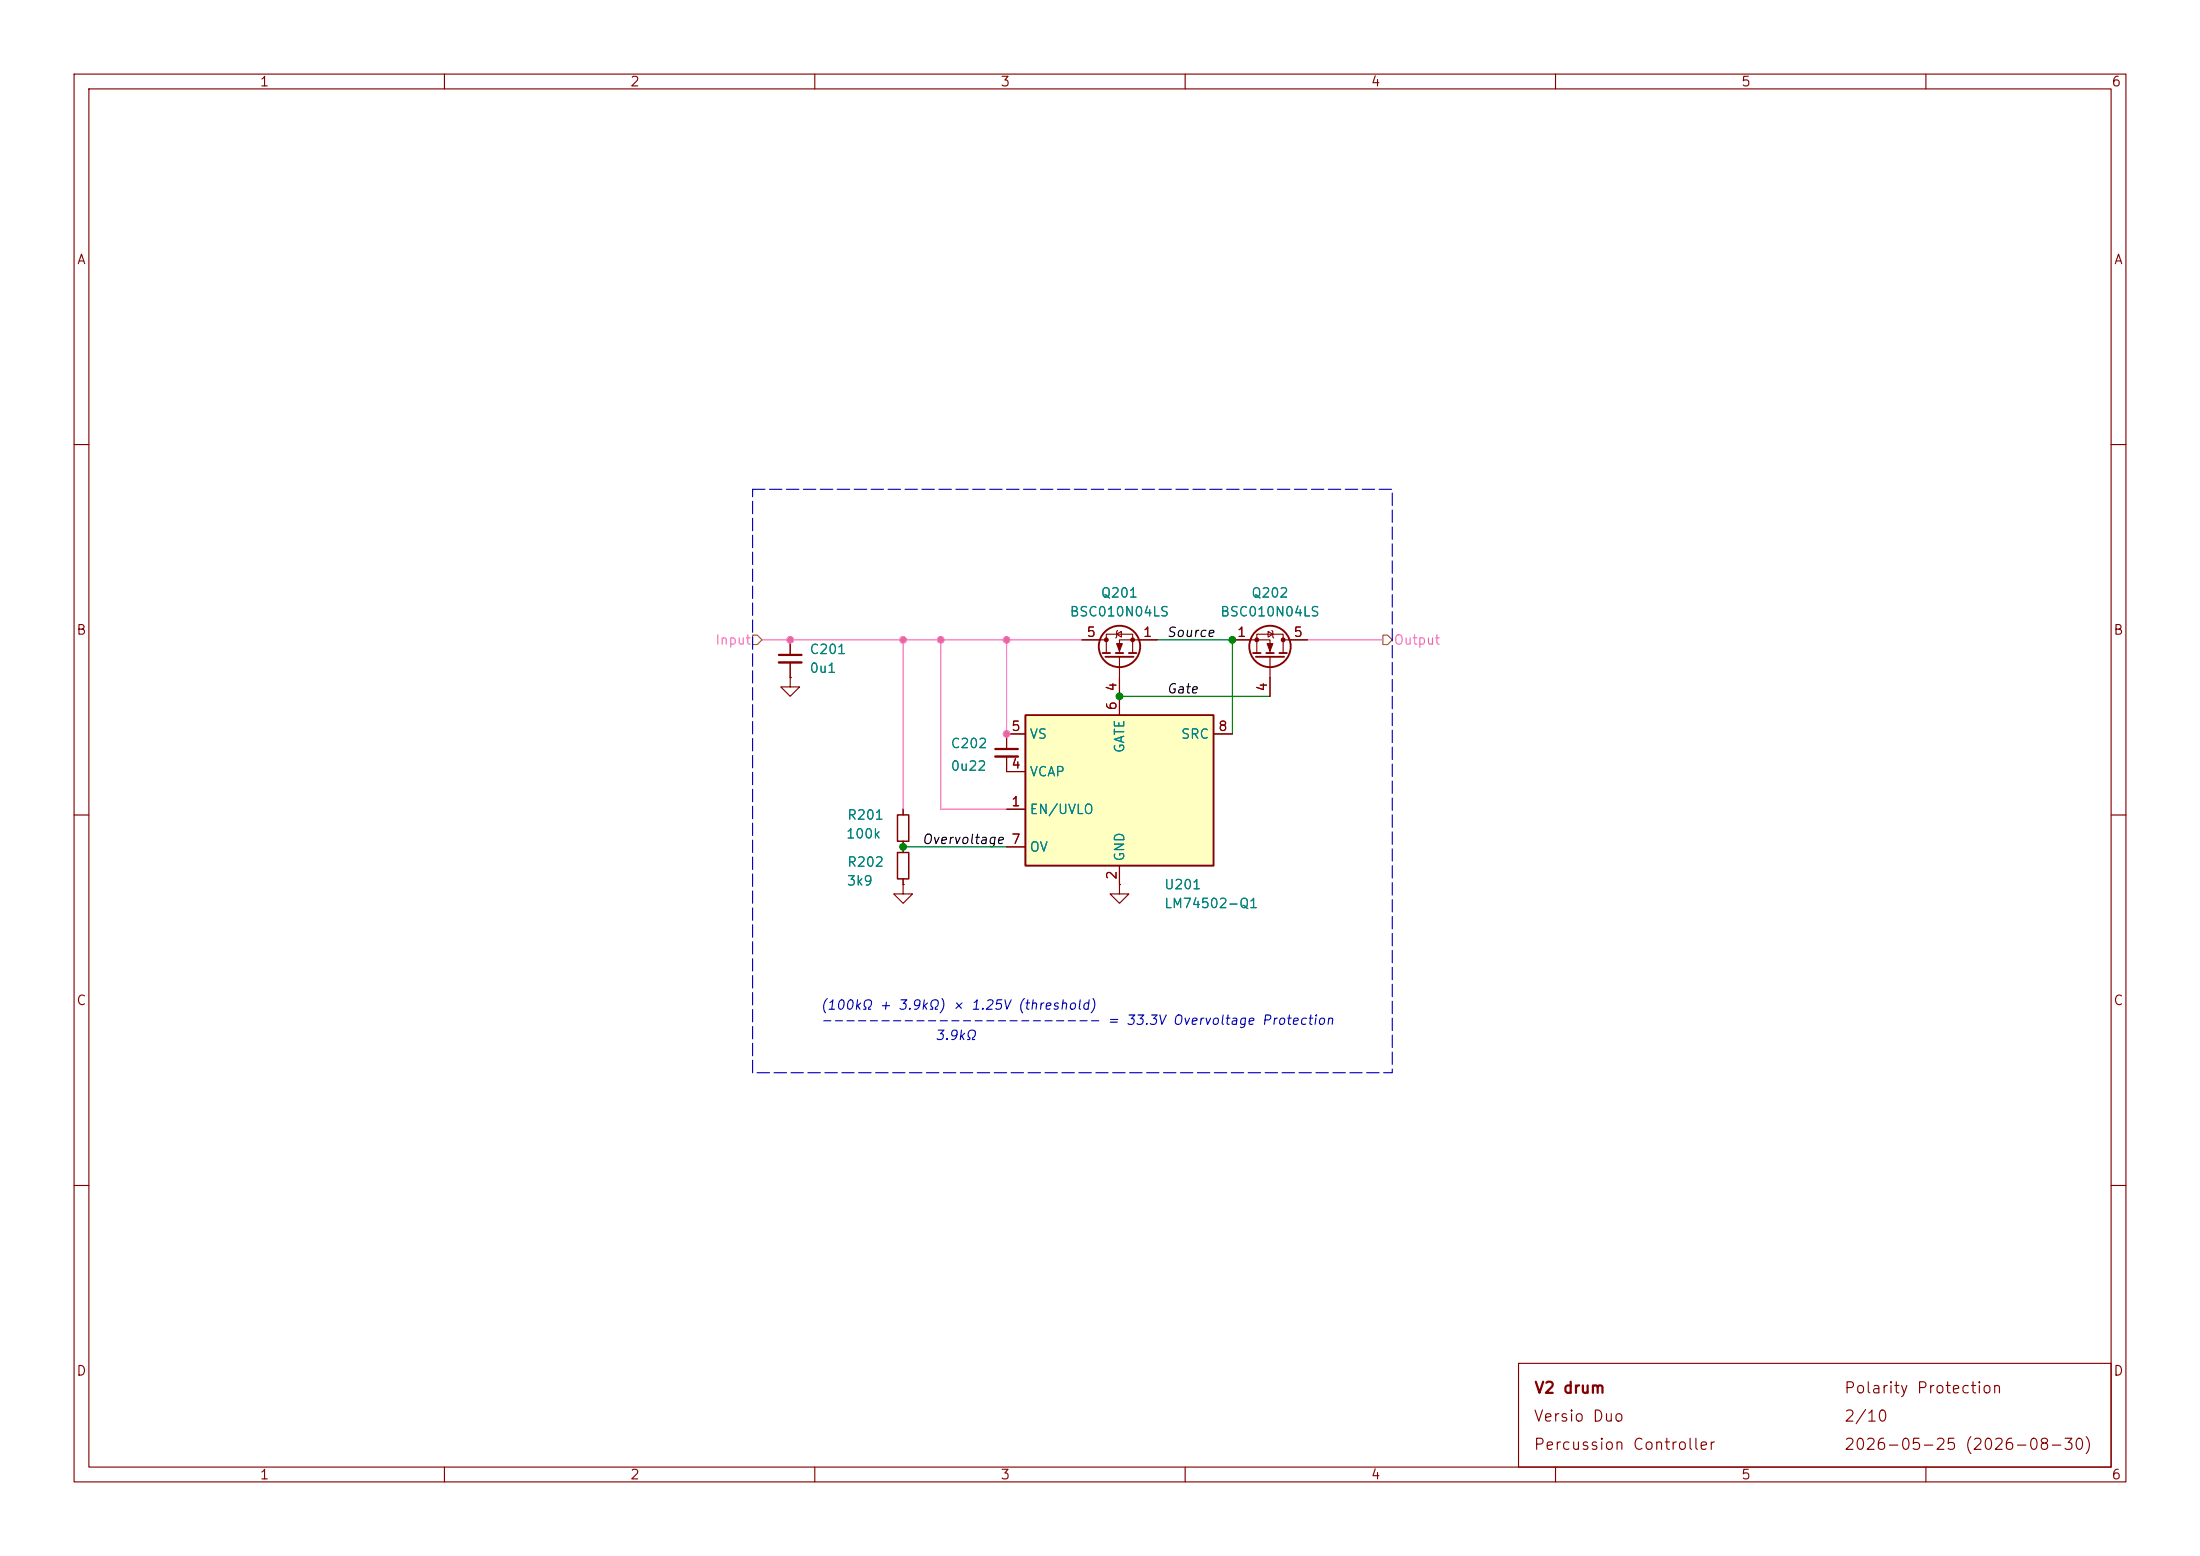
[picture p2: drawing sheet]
(kicad_sch
 (version 20260306)
 (generator "eeschema")
 (generator_version "10.0")
 (paper "A4")
 (title_block
  (title "V2 drum")
  (date "2026-08-30")
  (rev "2026-05-25")
  (company "Versio Duo")
  (comment 1 "Percussion Controller"))
 (lib_symbols
  (symbol "V2_Capacitor:1608_0u1"
   (pin_numbers (hide yes))
   (pin_names
    (offset 0.254) (hide yes)) (exclude_from_sim no) (in_bom yes) (on_board yes)
   (in_pos_files yes)
   (duplicate_pin_numbers_are_jumpers no)
   (property "Reference" "C" (at 2.54 1.27 0) (show_name no) (do_not_autoplace no) (effects (font (size 1.27 1.27)) (justify left)))
   (property "Value" "0u1" (at 2.54 -1.27 0) (show_name no) (do_not_autoplace no) (effects (font (size 1.27 1.27)) (justify left)))
   (property "Footprint" "V2_Capacitor_SMD:C_1608" (at 0 -17.78 0) (show_name no) (do_not_autoplace no) (hide yes) (effects (font (size 1.27 1.27))))
   (property "Datasheet" "" (at 0 0 0) (show_name no) (do_not_autoplace no) (hide yes) (effects (font (size 1.27 1.27))))
   (property "Description" "" (at 0 -13.462 0) (show_name no) (do_not_autoplace no) (hide yes) (effects (font (size 1.27 1.27))))
   (property "Mouser" "810-CGA3E2X7R1H104MA" (at 0 -20.32 0) (show_name yes) (do_not_autoplace no) (hide yes) (effects (font (size 1.27 1.27))))
   (property "Id" "Capacitor:${SYMBOL_NAME}" (at 0 -15.24 0) (show_name yes) (do_not_autoplace no) (hide yes) (effects (font (size 1.27 1.27))))
   (property "Manufacturer" "TDK" (at 0 -15.24 0) (show_name yes) (do_not_autoplace no) (hide yes) (effects (font (size 1.27 1.27))))
   (property "Product" "CGA3E2X7R1H104M080AA" (at 0 -17.78 0) (show_name yes) (do_not_autoplace no) (hide yes) (effects (font (size 1.27 1.27))))
   (property "Rating" "50V" (at 0 -22.86 0) (show_name yes) (do_not_autoplace no) (hide yes) (effects (font (size 1.27 1.27))))
   (symbol "1608_0u1_0_1"
    (polyline (pts (xy -1.524 0.508) (xy 1.524 0.508)) (stroke (width 0.3048) (type default)) (fill (type none)))
    (polyline (pts (xy -1.524 -0.508) (xy 1.524 -0.508)) (stroke (width 0.3302) (type default)) (fill (type none))))
   (symbol "1608_0u1_1_1"
    (pin passive line (at 0 2.54 270) (length 2.032) (name "" (effects (font (size 1.27 1.27)))) (number "1" (effects (font (size 1.27 1.27)))))
    (pin passive line (at 0 -2.54 90) (length 2.032) (name "" (effects (font (size 1.27 1.27)))) (number "2" (effects (font (size 1.27 1.27))))))
   (embedded_fonts no))
  (symbol "V2_Capacitor:1608_0u22"
   (pin_numbers (hide yes))
   (pin_names
    (offset 0.254) (hide yes)) (exclude_from_sim no) (in_bom yes) (on_board yes)
   (in_pos_files yes)
   (duplicate_pin_numbers_are_jumpers no)
   (property "Reference" "C" (at 2.54 1.27 0) (show_name no) (do_not_autoplace no) (effects (font (size 1.27 1.27)) (justify left)))
   (property "Value" "0u22" (at 2.54 -1.27 0) (show_name no) (do_not_autoplace no) (effects (font (size 1.27 1.27)) (justify left)))
   (property "Footprint" "V2_Capacitor_SMD:C_1608" (at 0 -17.78 0) (show_name no) (do_not_autoplace no) (hide yes) (effects (font (size 1.27 1.27))))
   (property "Datasheet" "" (at 0 0 0) (show_name no) (do_not_autoplace no) (hide yes) (effects (font (size 1.27 1.27))))
   (property "Description" "" (at 0 -13.462 0) (show_name no) (do_not_autoplace no) (hide yes) (effects (font (size 1.27 1.27))))
   (property "Mouser" "603-CC0603JRX79BB224" (at 0 -34.29 0) (show_name yes) (do_not_autoplace no) (hide yes) (effects (font (size 1.27 1.27))))
   (property "Product" "CC0603JRX7R9BB224" (at 0 -31.75 0) (show_name yes) (do_not_autoplace no) (hide yes) (effects (font (size 1.27 1.27))))
   (property "Manufacturer" "YAGEO" (at 0 -29.21 0) (show_name yes) (do_not_autoplace no) (hide yes) (effects (font (size 1.27 1.27))))
   (property "Id" "Capacitor:${SYMBOL_NAME}" (at 1.27 -26.67 0) (show_name yes) (do_not_autoplace no) (hide yes) (effects (font (size 1.27 1.27))))
   (property "Rating" "50V" (at 0 -36.83 0) (show_name yes) (do_not_autoplace no) (hide yes) (effects (font (size 1.27 1.27))))
   (symbol "1608_0u22_0_1"
    (polyline (pts (xy -1.524 0.508) (xy 1.524 0.508)) (stroke (width 0.3048) (type default)) (fill (type none)))
    (polyline (pts (xy -1.524 -0.508) (xy 1.524 -0.508)) (stroke (width 0.3302) (type default)) (fill (type none))))
   (symbol "1608_0u22_1_1"
    (pin passive line (at 0 2.54 270) (length 2.032) (name "" (effects (font (size 1.27 1.27)))) (number "1" (effects (font (size 1.27 1.27)))))
    (pin passive line (at 0 -2.54 90) (length 2.032) (name "" (effects (font (size 1.27 1.27)))) (number "2" (effects (font (size 1.27 1.27))))))
   (embedded_fonts no))
  (symbol "V2_Power_Management:LM74502-Q1" (exclude_from_sim no) (in_bom yes) (on_board yes)
   (in_pos_files yes)
   (duplicate_pin_numbers_are_jumpers no)
   (property "Reference" "U" (at 2.54 -12.7 0) (show_name no) (do_not_autoplace no) (effects (font (size 1.27 1.27)) (justify left)))
   (property "Value" "LM74502-Q1" (at 2.54 -15.24 0) (show_name no) (do_not_autoplace no) (effects (font (size 1.27 1.27)) (justify left)))
   (property "Footprint" "V2_Package_TO_SOT_SMD:SOT-23-8" (at 0 -33.02 0) (show_name no) (do_not_autoplace no) (hide yes) (effects (font (size 1.27 1.27))))
   (property "Datasheet" "" (at -5.08 -29.21 0) (show_name no) (do_not_autoplace no) (hide yes) (effects (font (size 1.27 1.27))))
   (property "Description" "Reverse Polarity Protection Controller" (at 0 -35.56 0) (show_name no) (do_not_autoplace no) (hide yes) (effects (font (size 1.27 1.27))))
   (property "Mouser" "595-LM74502QDDFRQ1" (at 0 -43.18 0) (show_name yes) (do_not_autoplace no) (hide yes) (effects (font (size 1.27 1.27))))
   (property "Product" "LM74502QDDFRQ1" (at 0 -40.64 0) (show_name yes) (do_not_autoplace no) (hide yes) (effects (font (size 1.27 1.27))))
   (property "Manufacturer" "Texas Instruments" (at 0 -38.1 0) (show_name yes) (do_not_autoplace no) (hide yes) (effects (font (size 1.27 1.27))))
   (property "Id" "PolarityProtection:${SYMBOL_NAME}" (at 0 -30.48 0) (show_name yes) (do_not_autoplace no) (hide yes) (effects (font (size 1.27 1.27))))
   (property "Rating" "60uA" (at 0 -45.72 0) (show_name yes) (do_not_autoplace no) (hide yes) (effects (font (size 1.27 1.27))))
   (symbol "LM74502-Q1_0_1"
    (rectangle (start -12.7 10.16) (end 12.7 -10.16) (stroke (width 0.254) (type default)) (fill (type background))))
   (symbol "LM74502-Q1_1_1"
    (pin passive line (at -15.24 -2.54 0) (length 2.54) (name "EN/UVLO" (effects (font (size 1.27 1.27)))) (number "1" (effects (font (size 1.27 1.27)))))
    (pin power_in line (at 0 -12.7 90) (length 2.54) (name "GND" (effects (font (size 1.27 1.27)))) (number "2" (effects (font (size 1.27 1.27)))))
    (pin no_connect line (at 5.08 -25.4 0) (length 2.54) (hide yes) (name "" (effects (font (size 1.27 1.27)))) (number "3" (effects (font (size 1.27 1.27)))))
    (pin bidirectional line (at -15.24 2.54 0) (length 2.54) (name "VCAP" (effects (font (size 1.27 1.27)))) (number "4" (effects (font (size 1.27 1.27)))))
    (pin input line (at -15.24 7.62 0) (length 2.54) (name "VS" (effects (font (size 1.27 1.27)))) (number "5" (effects (font (size 1.27 1.27)))))
    (pin output line (at 0 12.7 270) (length 2.54) (name "GATE" (effects (font (size 1.27 1.27)))) (number "6" (effects (font (size 1.27 1.27)))))
    (pin input line (at -15.24 -7.62 0) (length 2.54) (name "OV" (effects (font (size 1.27 1.27)))) (number "7" (effects (font (size 1.27 1.27)))))
    (pin input line (at 15.24 7.62 180) (length 2.54) (name "SRC" (effects (font (size 1.27 1.27)))) (number "8" (effects (font (size 1.27 1.27))))))
   (embedded_fonts no))
  (symbol "V2_Resistor:1608_100k"
   (pin_numbers (hide yes))
   (pin_names
    (offset 0.254) (hide yes)) (exclude_from_sim no) (in_bom yes) (on_board yes)
   (in_pos_files yes)
   (duplicate_pin_numbers_are_jumpers no)
   (property "Reference" "R" (at 1.27 1.27 0) (show_name no) (do_not_autoplace no) (effects (font (size 1.27 1.27)) (justify left)))
   (property "Value" "100k" (at 1.27 -1.27 0) (show_name no) (do_not_autoplace no) (effects (font (size 1.27 1.27)) (justify left)))
   (property "Footprint" "V2_Resistor_SMD:R_1608" (at 0 -16.51 0) (show_name no) (do_not_autoplace no) (hide yes) (effects (font (size 1.27 1.27))))
   (property "Datasheet" "" (at 0 0 0) (show_name no) (do_not_autoplace no) (hide yes) (effects (font (size 1.27 1.27))))
   (property "Description" "" (at 0 -12.192 0) (show_name no) (do_not_autoplace no) (hide yes) (effects (font (size 1.27 1.27))))
   (property "Mouser" "71-CRCW0603100KFKEAC" (at 0 -22.86 0) (show_name yes) (do_not_autoplace no) (hide yes) (effects (font (size 1.27 1.27))))
   (property "Id" "Resistor:${SYMBOL_NAME}" (at 0 -13.97 0) (show_name yes) (do_not_autoplace no) (hide yes) (effects (font (size 1.27 1.27))))
   (property "Rating" "100mW" (at 0 -20.32 0) (show_name yes) (do_not_autoplace no) (hide yes) (effects (font (size 1.27 1.27))))
   (property "Manufacturer" "Vishay" (at 0 -15.24 0) (show_name yes) (do_not_autoplace no) (hide yes) (effects (font (size 1.27 1.27))))
   (property "Product" "CRCW0603100KFKEAC" (at 0 -17.78 0) (show_name yes) (do_not_autoplace no) (hide yes) (effects (font (size 1.27 1.27))))
   (symbol "1608_100k_0_1"
    (rectangle (start -0.762 1.778) (end 0.762 -1.778) (stroke (width 0.2032) (type default)) (fill (type none))))
   (symbol "1608_100k_1_1"
    (pin passive line (at 0 2.54 270) (length 0.762) (name "" (effects (font (size 1.27 1.27)))) (number "1" (effects (font (size 1.27 1.27)))))
    (pin passive line (at 0 -2.54 90) (length 0.762) (name "" (effects (font (size 1.27 1.27)))) (number "2" (effects (font (size 1.27 1.27))))))
   (embedded_fonts no))
  (symbol "V2_Resistor:1608_3k9"
   (pin_numbers (hide yes))
   (pin_names
    (offset 0.254) (hide yes)) (exclude_from_sim no) (in_bom yes) (on_board yes)
   (in_pos_files yes)
   (duplicate_pin_numbers_are_jumpers no)
   (property "Reference" "R" (at 1.27 1.27 0) (show_name no) (do_not_autoplace no) (effects (font (size 1.27 1.27)) (justify left)))
   (property "Value" "3k9" (at 1.27 -1.27 0) (show_name no) (do_not_autoplace no) (effects (font (size 1.27 1.27)) (justify left)))
   (property "Footprint" "V2_Resistor_SMD:R_1608" (at 0 -16.51 0) (show_name no) (do_not_autoplace no) (hide yes) (effects (font (size 1.27 1.27))))
   (property "Datasheet" "" (at 0 0 0) (show_name no) (do_not_autoplace no) (hide yes) (effects (font (size 1.27 1.27))))
   (property "Description" "" (at 0 -12.192 0) (show_name no) (do_not_autoplace no) (hide yes) (effects (font (size 1.27 1.27))))
   (property "Mouser" "71-CRCW06033K90FKEAC" (at 0 -22.86 0) (show_name yes) (do_not_autoplace no) (hide yes) (effects (font (size 1.27 1.27))))
   (property "Id" "Resistor:${SYMBOL_NAME}" (at 0 -13.97 0) (show_name yes) (do_not_autoplace no) (hide yes) (effects (font (size 1.27 1.27))))
   (property "Product" "CRCW06033K90FKEAC" (at 0 -17.78 0) (show_name yes) (do_not_autoplace no) (hide yes) (effects (font (size 1.27 1.27))))
   (property "Manufacturer" "Vishay" (at 0 -15.24 0) (show_name yes) (do_not_autoplace no) (hide yes) (effects (font (size 1.27 1.27))))
   (property "Rating" "100mW" (at 0 -20.32 0) (show_name yes) (do_not_autoplace no) (hide yes) (effects (font (size 1.27 1.27))))
   (symbol "1608_3k9_0_1"
    (rectangle (start -0.762 1.778) (end 0.762 -1.778) (stroke (width 0.2032) (type default)) (fill (type none))))
   (symbol "1608_3k9_1_1"
    (pin passive line (at 0 2.54 270) (length 0.762) (name "" (effects (font (size 1.27 1.27)))) (number "1" (effects (font (size 1.27 1.27)))))
    (pin passive line (at 0 -2.54 90) (length 0.762) (name "" (effects (font (size 1.27 1.27)))) (number "2" (effects (font (size 1.27 1.27))))))
   (embedded_fonts no))
  (symbol "V2_Transistor_FET:BSC010N04LS"
   (pin_names (hide yes)) (exclude_from_sim no) (in_bom yes) (on_board yes)
   (in_pos_files yes)
   (duplicate_pin_numbers_are_jumpers no)
   (property "Reference" "Q" (at 5.08 1.905 0) (show_name no) (do_not_autoplace no) (effects (font (size 1.27 1.27)) (justify left)))
   (property "Value" "BSC010N04LS" (at 5.08 0 0) (show_name no) (do_not_autoplace no) (effects (font (size 1.27 1.27)) (justify left)))
   (property "Footprint" "V2_Package_TO_SOT_SMD:TDSON-8-FL" (at 0 -17.78 0) (show_name no) (do_not_autoplace no) (hide yes) (effects (font (size 1.27 1.27))))
   (property "Datasheet" "" (at 0 0 90) (show_name no) (do_not_autoplace no) (hide yes) (effects (font (size 1.27 1.27)) (justify left)))
   (property "Description" "" (at 0 0 0) (show_name no) (do_not_autoplace no) (hide yes) (effects (font (size 1.27 1.27))))
   (property "Mouser" "726-BSC010N04LS" (at 0 -27.94 0) (show_name yes) (do_not_autoplace no) (hide yes) (effects (font (size 1.27 1.27))))
   (property "Product" "BSC010N04LS" (at 0 -25.4 0) (show_name yes) (do_not_autoplace no) (hide yes) (effects (font (size 1.27 1.27))))
   (property "Id" "MOSFET:${SYMBOL_NAME}" (at 0 -15.24 0) (show_name no) (do_not_autoplace no) (hide yes) (effects (font (size 1.27 1.27))))
   (property "Manufacturer" "Infineon Technologies" (at 0 -22.86 0) (show_name yes) (do_not_autoplace no) (hide yes) (effects (font (size 1.27 1.27))))
   (property "Rating" "40V" (at 0 -20.32 0) (show_name yes) (do_not_autoplace no) (hide yes) (effects (font (size 1.27 1.27))))
   (property "Polarity" "N" (at 0 -17.78 0) (show_name yes) (do_not_autoplace no) (hide yes) (effects (font (size 1.27 1.27))))
   (symbol "BSC010N04LS_0_1"
    (polyline (pts (xy 0.254 1.905) (xy 0.254 -1.905)) (stroke (width 0.254) (type default)) (fill (type none)))
    (polyline (pts (xy 0.254 0) (xy -2.54 0)) (stroke (width 0) (type default)) (fill (type none)))
    (polyline (pts (xy 0.762 2.286) (xy 0.762 1.27)) (stroke (width 0.254) (type default)) (fill (type none)))
    (polyline (pts (xy 0.762 0.508) (xy 0.762 -0.508)) (stroke (width 0.254) (type default)) (fill (type none)))
    (polyline (pts (xy 0.762 -1.27) (xy 0.762 -2.286)) (stroke (width 0.254) (type default)) (fill (type none)))
    (polyline (pts (xy 0.762 -1.778) (xy 3.302 -1.778) (xy 3.302 1.778) (xy 0.762 1.778)) (stroke (width 0) (type default)) (fill (type none)))
    (polyline (pts (xy 1.016 0) (xy 2.032 0.381) (xy 2.032 -0.381) (xy 1.016 0)) (stroke (width 0) (type default)) (fill (type outline)))
    (circle (center 1.651 0) (radius 2.794) (stroke (width 0.254) (type default)) (fill (type none)))
    (polyline (pts (xy 2.54 2.54) (xy 2.54 1.778)) (stroke (width 0) (type default)) (fill (type none)))
    (circle (center 2.54 1.778) (radius 0.254) (stroke (width 0) (type default)) (fill (type outline)))
    (circle (center 2.54 -1.778) (radius 0.254) (stroke (width 0) (type default)) (fill (type outline)))
    (polyline (pts (xy 2.54 -2.54) (xy 2.54 0) (xy 0.762 0)) (stroke (width 0) (type default)) (fill (type none)))
    (polyline (pts (xy 2.794 0.508) (xy 2.921 0.381) (xy 3.683 0.381) (xy 3.81 0.254)) (stroke (width 0) (type default)) (fill (type none)))
    (polyline (pts (xy 3.302 0.381) (xy 2.921 -0.254) (xy 3.683 -0.254) (xy 3.302 0.381)) (stroke (width 0) (type default)) (fill (type none))))
   (symbol "BSC010N04LS_1_1"
    (pin passive line (at 2.54 -5.08 90) (length 2.54) (name "S" (effects (font (size 1.27 1.27)))) (number "1" (effects (font (size 1.27 1.27)))))
    (pin passive line (at -5.08 0 0) (length 2.54) (name "G" (effects (font (size 1.27 1.27)))) (number "4" (effects (font (size 1.27 1.27)))))
    (pin passive line (at 2.54 5.08 270) (length 2.54) (name "D" (effects (font (size 1.27 1.27)))) (number "5" (effects (font (size 1.27 1.27))))))
   (embedded_fonts no))
  (symbol "V2_power:GND"
   (power global)
   (pin_numbers (hide yes))
   (pin_names
    (offset 0) (hide yes)) (exclude_from_sim no) (in_bom yes) (on_board yes)
   (in_pos_files yes)
   (duplicate_pin_numbers_are_jumpers no)
   (property "Reference" "#PWR" (at 0 -7.62 0) (show_name no) (do_not_autoplace no) (hide yes) (effects (font (size 1.27 1.27))))
   (property "Value" "GND" (at 0 -5.08 0) (show_name no) (do_not_autoplace no) (hide yes) (effects (font (size 1.27 1.27))))
   (property "Footprint" "" (at 0 0 0) (show_name no) (do_not_autoplace no) (hide yes) (effects (font (size 1.27 1.27))))
   (property "Datasheet" "" (at 0 0 0) (show_name no) (do_not_autoplace no) (hide yes) (effects (font (size 1.27 1.27))))
   (property "Description" "" (at 0 -12.7 0) (show_name no) (do_not_autoplace no) (hide yes) (effects (font (size 1.27 1.27))))
   (symbol "GND_0_1"
    (polyline (pts (xy 0 0) (xy 0 -1.27) (xy 1.27 -1.27) (xy 0 -2.54) (xy -1.27 -1.27) (xy 0 -1.27)) (stroke (width 0) (type default)) (fill (type none))))
   (symbol "GND_1_1"
    (pin power_in line (at 0 0 270) (length 0) (name "" (effects (font (size 1.27 1.27)))) (number "1" (effects (font (size 1.27 1.27))))))
   (embedded_fonts no)))
 (rectangle
  (start 101.6 66.04)
  (end 187.96 144.78)
  (stroke (width 0) (type dash))
  (fill (type none)))
 (text "(100kΩ + 3.9kΩ) × 1.25V (threshold)\n------------------------ = 33.3V Overvoltage Protection\n                3.9kΩ"
  (exclude_from_sim no)
  (at 110.744 140.716 0)
  (effects (font (size 1.27 1.27)
    (italic yes)) (justify left bottom)))
 (junction
  (at 151.13 93.98)
  (diameter 0)
  (color 0 0 0 0))
 (junction
  (at 106.68 86.36)
  (diameter 0)
  (color 0 0 0 0))
 (junction
  (at 121.92 86.36)
  (diameter 0)
  (color 0 0 0 0))
 (junction
  (at 166.37 86.36)
  (diameter 0)
  (color 0 0 0 0))
 (junction
  (at 135.89 86.36)
  (diameter 0)
  (color 0 0 0 0))
 (junction
  (at 135.89 99.06)
  (diameter 0)
  (color 0 0 0 0))
 (junction
  (at 121.92 114.3)
  (diameter 0)
  (color 0 0 0 0))
 (junction
  (at 127 86.36)
  (diameter 0)
  (color 0 0 0 0))
 (wire
  (pts (xy 121.92 109.22) (xy 121.92 86.36))
  (stroke (width 0) (type default)))
 (wire
  (pts (xy 151.13 93.98) (xy 171.45 93.98))
  (stroke (width 0) (type default)))
 (wire
  (pts (xy 102.87 86.36) (xy 106.68 86.36))
  (stroke (width 0) (type default)))
 (wire
  (pts (xy 127 86.36) (xy 135.89 86.36))
  (stroke (width 0) (type default)))
 (wire
  (pts (xy 106.68 86.36) (xy 121.92 86.36))
  (stroke (width 0) (type default)))
 (wire
  (pts (xy 121.92 114.3) (xy 135.89 114.3))
  (stroke (width 0) (type default)))
 (wire
  (pts (xy 156.21 86.36) (xy 166.37 86.36))
  (stroke (width 0) (type default)))
 (wire
  (pts (xy 135.89 86.36) (xy 146.05 86.36))
  (stroke (width 0) (type default)))
 (wire
  (pts (xy 135.89 109.22) (xy 127 109.22))
  (stroke (width 0) (type default)))
 (wire
  (pts (xy 121.92 86.36) (xy 127 86.36))
  (stroke (width 0) (type default)))
 (wire
  (pts (xy 166.37 86.36) (xy 166.37 99.06))
  (stroke (width 0) (type default)))
 (wire
  (pts (xy 127 109.22) (xy 127 86.36))
  (stroke (width 0) (type default)))
 (wire
  (pts (xy 176.53 86.36) (xy 186.69 86.36))
  (stroke (width 0) (type default)))
 (wire
  (pts (xy 135.89 86.36) (xy 135.89 99.06))
  (stroke (width 0) (type default)))
 (label "Gate"
  (at 157.48 93.98 0)
  (effects (font (size 1.27 1.27)
    (italic yes)) (justify left bottom)))
 (label "Overvoltage"
  (at 124.46 114.3 0)
  (effects (font (size 1.27 1.27)
    (italic yes)) (justify left bottom)))
 (label "Source"
  (at 157.48 86.36 0)
  (effects (font (size 1.27 1.27)
    (italic yes)) (justify left bottom)))
 (hierarchical_label "Input"
  (shape input)
  (at 102.87 86.36 180)
  (effects (font (size 1.27 1.27)) (justify right)))
 (hierarchical_label "Output"
  (shape output)
  (at 186.69 86.36 0)
  (effects (font (size 1.27 1.27)) (justify left)))
 (symbol
  (lib_id "V2_Transistor_FET:BSC010N04LS")
  (at 151.13 88.9 90)
  (unit 1)
  (body_style 1)
  (exclude_from_sim no)
  (in_bom yes)
  (on_board yes)
  (in_pos_files yes)
  (dnp no)
  (fields_autoplaced yes)
  (property "Reference" "Q201" (at 151.13 80.01 90) (show_name no) (do_not_autoplace no) (effects (font (size 1.27 1.27))))
  (property "Value" "BSC010N04LS" (at 151.13 82.55 90) (show_name no) (do_not_autoplace no) (effects (font (size 1.27 1.27))))
  (property "Footprint" "V2_Package_TO_SOT_SMD:TDSON-8-FL" (at 153.035 83.82 0) (hide yes) (show_name no) (do_not_autoplace no) (effects (font (size 1.27 1.27)) (justify left)))
  (property "Datasheet" "" (at 151.13 88.9 90) (hide yes) (show_name no) (do_not_autoplace no) (effects (font (size 1.27 1.27)) (justify left)))
  (property "Description" "" (at 151.13 88.9 0) (hide yes) (show_name no) (do_not_autoplace no) (effects (font (size 1.27 1.27))))
  (property "Mouser" "726-BSC010N04LS" (at 166.878 88.9 0) (hide yes) (show_name no) (do_not_autoplace no) (effects (font (size 1.27 1.27))))
  (property "Product" "BSC010N04LS" (at 171.45 88.9 0) (hide yes) (show_name no) (do_not_autoplace no) (effects (font (size 1.27 1.27))))
  (property "Manufacturer" "Infineon Technologies" (at 168.91 88.9 0) (hide yes) (show_name no) (do_not_autoplace no) (effects (font (size 1.27 1.27))))
  (property "Rating" "40V" (at 171.45 88.9 0) (hide yes) (show_name no) (do_not_autoplace no) (effects (font (size 1.27 1.27))))
  (property "Id" "MOSFET:${SYMBOL_NAME}" (at 166.37 88.9 0) (hide yes) (show_name no) (do_not_autoplace no) (effects (font (size 1.27 1.27))))
  (property "Polarity" "N" (at 168.91 88.9 0) (hide yes) (show_name no) (do_not_autoplace no) (effects (font (size 1.27 1.27))))
  (pin "1")
  (pin "4")
  (pin "5"))
 (symbol
  (lib_id "V2_Power_Management:LM74502-Q1")
  (at 151.13 106.68 0)
  (unit 1)
  (body_style 1)
  (exclude_from_sim no)
  (in_bom yes)
  (on_board yes)
  (in_pos_files yes)
  (dnp no)
  (property "Reference" "U201" (at 157.0944 119.38 0) (show_name no) (do_not_autoplace no) (effects (font (size 1.27 1.27)) (justify left)))
  (property "Value" "LM74502-Q1" (at 157.0944 121.92 0) (show_name no) (do_not_autoplace no) (effects (font (size 1.27 1.27)) (justify left)))
  (property "Footprint" "V2_Package_TO_SOT_SMD:SOT-23-8" (at 152.4 138.43 0) (hide yes) (show_name no) (do_not_autoplace no) (effects (font (size 1.27 1.27))))
  (property "Datasheet" "" (at 146.05 138.43 0) (hide yes) (show_name no) (do_not_autoplace no) (effects (font (size 1.27 1.27))))
  (property "Description" "Reverse Polarity Protection Controller" (at 151.13 106.68 0) (hide yes) (show_name no) (do_not_autoplace no) (effects (font (size 1.27 1.27))))
  (property "Mouser" "595-LM74502QDDFRQ1" (at 151.13 106.68 0) (hide yes) (show_name no) (do_not_autoplace no) (effects (font (size 1.27 1.27))))
  (property "Product" "LM74502QDDFRQ1" (at 151.13 144.78 0) (hide yes) (show_name no) (do_not_autoplace no) (effects (font (size 1.27 1.27))))
  (property "Manufacturer" "Texas Instruments" (at 151.13 142.24 0) (hide yes) (show_name no) (do_not_autoplace no) (effects (font (size 1.27 1.27))))
  (property "Id" "PolarityProtection:${SYMBOL_NAME}" (at 151.13 137.16 0) (hide yes) (show_name no) (do_not_autoplace no) (effects (font (size 1.27 1.27))))
  (property "Rating" "60uA" (at 151.13 152.4 0) (hide yes) (show_name no) (do_not_autoplace no) (effects (font (size 1.27 1.27))))
  (pin "1")
  (pin "2")
  (pin "3")
  (pin "4")
  (pin "5")
  (pin "6")
  (pin "7")
  (pin "8"))
 (symbol
  (lib_id "V2_Resistor:1608_100k")
  (at 121.92 111.76 0)
  (unit 1)
  (body_style 1)
  (exclude_from_sim no)
  (in_bom yes)
  (on_board yes)
  (in_pos_files yes)
  (dnp no)
  (property "Reference" "R201" (at 114.3 109.982 0) (show_name no) (do_not_autoplace no) (effects (font (size 1.27 1.27)) (justify left)))
  (property "Value" "100k" (at 116.586 112.522 0) (show_name no) (do_not_autoplace no) (effects (font (size 1.27 1.27))))
  (property "Footprint" "V2_Resistor_SMD:R_1608" (at 121.92 127.508 0) (hide yes) (show_name no) (do_not_autoplace no) (effects (font (size 1.27 1.27))))
  (property "Datasheet" "" (at 121.92 111.76 0) (hide yes) (show_name no) (do_not_autoplace no) (effects (font (size 1.27 1.27))))
  (property "Description" "" (at 121.92 123.952 0) (hide yes) (show_name no) (do_not_autoplace no) (effects (font (size 1.27 1.27))))
  (property "Mouser" "71-CRCW0603100KFKEAC" (at 121.92 127.254 0) (hide yes) (show_name no) (do_not_autoplace no) (effects (font (size 1.27 1.27))))
  (property "Rating" "100mW" (at 121.92 132.08 0) (hide yes) (show_name no) (do_not_autoplace no) (effects (font (size 1.27 1.27))))
  (property "Manufacturer" "Vishay" (at 121.92 127 0) (hide yes) (show_name no) (do_not_autoplace no) (effects (font (size 1.27 1.27))))
  (property "Product" "CRCW0603100KFKEAC" (at 121.92 129.54 0) (hide yes) (show_name no) (do_not_autoplace no) (effects (font (size 1.27 1.27))))
  (property "Id" "Resistor:${SYMBOL_NAME}" (at 121.92 125.73 0) (hide yes) (show_name no) (do_not_autoplace no) (effects (font (size 1.27 1.27))))
  (pin "1")
  (pin "2"))
 (symbol
  (lib_id "V2_power:GND")
  (at 106.68 91.44 0)
  (unit 1)
  (body_style 1)
  (exclude_from_sim no)
  (in_bom yes)
  (on_board yes)
  (in_pos_files yes)
  (dnp no)
  (property "Reference" "#PWR0201" (at 106.68 97.79 0) (hide yes) (show_name no) (do_not_autoplace no) (effects (font (size 1.27 1.27))))
  (property "Value" "GND" (at 106.68 96.52 0) (hide yes) (show_name no) (do_not_autoplace no) (effects (font (size 1.27 1.27))))
  (property "Footprint" "" (at 106.68 91.44 0) (hide yes) (show_name no) (do_not_autoplace no) (effects (font (size 1.27 1.27))))
  (property "Datasheet" "" (at 106.68 91.44 0) (hide yes) (show_name no) (do_not_autoplace no) (effects (font (size 1.27 1.27))))
  (property "Description" "" (at 106.68 91.44 0) (hide yes) (show_name no) (do_not_autoplace no) (effects (font (size 1.27 1.27))))
  (pin "1"))
 (symbol
  (lib_id "V2_Transistor_FET:BSC010N04LS")
  (at 171.45 88.9 270)
  (mirror x)
  (unit 1)
  (body_style 1)
  (exclude_from_sim no)
  (in_bom yes)
  (on_board yes)
  (in_pos_files yes)
  (dnp no)
  (property "Reference" "Q202" (at 171.45 80.01 90) (show_name no) (do_not_autoplace no) (effects (font (size 1.27 1.27))))
  (property "Value" "BSC010N04LS" (at 171.45 82.55 90) (show_name no) (do_not_autoplace no) (effects (font (size 1.27 1.27))))
  (property "Footprint" "V2_Package_TO_SOT_SMD:TDSON-8-FL" (at 169.545 83.82 0) (hide yes) (show_name no) (do_not_autoplace no) (effects (font (size 1.27 1.27)) (justify left)))
  (property "Datasheet" "" (at 171.45 88.9 90) (hide yes) (show_name no) (do_not_autoplace no) (effects (font (size 1.27 1.27)) (justify left)))
  (property "Description" "" (at 171.45 88.9 0) (hide yes) (show_name no) (do_not_autoplace no) (effects (font (size 1.27 1.27))))
  (property "Mouser" "726-BSC010N04LS" (at 155.702 88.9 0) (hide yes) (show_name no) (do_not_autoplace no) (effects (font (size 1.27 1.27))))
  (property "Product" "BSC010N04LS" (at 151.13 88.9 0) (hide yes) (show_name no) (do_not_autoplace no) (effects (font (size 1.27 1.27))))
  (property "Manufacturer" "Infineon Technologies" (at 153.67 88.9 0) (hide yes) (show_name no) (do_not_autoplace no) (effects (font (size 1.27 1.27))))
  (property "Rating" "40V" (at 151.13 88.9 0) (hide yes) (show_name no) (do_not_autoplace no) (effects (font (size 1.27 1.27))))
  (property "Id" "MOSFET:${SYMBOL_NAME}" (at 156.21 88.9 0) (hide yes) (show_name no) (do_not_autoplace no) (effects (font (size 1.27 1.27))))
  (property "Polarity" "N" (at 153.67 88.9 0) (hide yes) (show_name no) (do_not_autoplace no) (effects (font (size 1.27 1.27))))
  (pin "1")
  (pin "4")
  (pin "5"))
 (symbol
  (lib_id "V2_Capacitor:1608_0u1")
  (at 106.68 88.9 0)
  (unit 1)
  (body_style 1)
  (exclude_from_sim no)
  (in_bom yes)
  (on_board yes)
  (in_pos_files yes)
  (dnp no)
  (property "Reference" "C201" (at 109.22 87.63 0) (show_name no) (do_not_autoplace no) (effects (font (size 1.27 1.27)) (justify left)))
  (property "Value" "0u1" (at 109.22 90.17 0) (show_name no) (do_not_autoplace no) (effects (font (size 1.27 1.27)) (justify left)))
  (property "Footprint" "V2_Capacitor_SMD:C_1608" (at 106.68 105.918 0) (hide yes) (show_name no) (do_not_autoplace no) (effects (font (size 1.27 1.27))))
  (property "Datasheet" "" (at 106.68 88.9 0) (hide yes) (show_name no) (do_not_autoplace no) (effects (font (size 1.27 1.27))))
  (property "Description" "" (at 106.68 102.362 0) (hide yes) (show_name no) (do_not_autoplace no) (effects (font (size 1.27 1.27))))
  (property "Mouser" "810-CGA3E2X7R1H104MA" (at 106.68 106.172 0) (hide yes) (show_name no) (do_not_autoplace no) (effects (font (size 1.27 1.27))))
  (property "Manufacturer" "TDK" (at 106.68 104.14 0) (hide yes) (show_name no) (do_not_autoplace no) (effects (font (size 1.27 1.27))))
  (property "Product" "CGA3E2X7R1H104M080AA" (at 106.68 106.68 0) (hide yes) (show_name no) (do_not_autoplace no) (effects (font (size 1.27 1.27))))
  (property "Rating" "50V" (at 106.68 111.76 0) (hide yes) (show_name no) (do_not_autoplace no) (effects (font (size 1.27 1.27))))
  (property "Id" "Capacitor:${SYMBOL_NAME}" (at 106.68 104.14 0) (hide yes) (show_name no) (do_not_autoplace no) (effects (font (size 1.27 1.27))))
  (pin "1")
  (pin "2"))
 (symbol
  (lib_id "V2_Capacitor:1608_0u22")
  (at 135.89 101.6 0)
  (unit 1)
  (body_style 1)
  (exclude_from_sim no)
  (in_bom yes)
  (on_board yes)
  (in_pos_files yes)
  (dnp no)
  (property "Reference" "C202" (at 128.27 100.33 0) (show_name no) (do_not_autoplace no) (effects (font (size 1.27 1.27)) (justify left)))
  (property "Value" "0u22" (at 128.27 103.378 0) (show_name no) (do_not_autoplace no) (effects (font (size 1.27 1.27)) (justify left)))
  (property "Footprint" "V2_Capacitor_SMD:C_1608" (at 135.89 118.618 0) (hide yes) (show_name no) (do_not_autoplace no) (effects (font (size 1.27 1.27))))
  (property "Datasheet" "" (at 135.89 101.6 0) (hide yes) (show_name no) (do_not_autoplace no) (effects (font (size 1.27 1.27))))
  (property "Description" "" (at 135.89 115.062 0) (hide yes) (show_name no) (do_not_autoplace no) (effects (font (size 1.27 1.27))))
  (property "Mouser" "603-CC0603JRX79BB224" (at 135.89 118.618 0) (hide yes) (show_name no) (do_not_autoplace no) (effects (font (size 1.27 1.27))))
  (property "Product" "CC0603JRX7R9BB224" (at 135.89 119.38 0) (hide yes) (show_name no) (do_not_autoplace no) (effects (font (size 1.27 1.27))))
  (property "Manufacturer" "YAGEO" (at 135.89 116.84 0) (hide yes) (show_name no) (do_not_autoplace no) (effects (font (size 1.27 1.27))))
  (property "Id" "Capacitor:${SYMBOL_NAME}" (at 137.16 128.27 0) (hide yes) (show_name no) (do_not_autoplace no) (effects (font (size 1.27 1.27))))
  (property "Rating" "50V" (at 135.89 138.43 0) (hide yes) (show_name no) (do_not_autoplace no) (effects (font (size 1.27 1.27))))
  (pin "1")
  (pin "2"))
 (symbol
  (lib_id "V2_Resistor:1608_3k9")
  (at 121.92 116.84 0)
  (unit 1)
  (body_style 1)
  (exclude_from_sim no)
  (in_bom yes)
  (on_board yes)
  (in_pos_files yes)
  (dnp no)
  (property "Reference" "R202" (at 114.3 116.332 0) (show_name no) (do_not_autoplace no) (effects (font (size 1.27 1.27)) (justify left)))
  (property "Value" "3k9" (at 116.078 118.872 0) (show_name no) (do_not_autoplace no) (effects (font (size 1.27 1.27))))
  (property "Footprint" "V2_Resistor_SMD:R_1608" (at 121.92 132.588 0) (hide yes) (show_name no) (do_not_autoplace no) (effects (font (size 1.27 1.27))))
  (property "Datasheet" "" (at 121.92 116.84 0) (hide yes) (show_name no) (do_not_autoplace no) (effects (font (size 1.27 1.27))))
  (property "Description" "" (at 121.92 129.032 0) (hide yes) (show_name no) (do_not_autoplace no) (effects (font (size 1.27 1.27))))
  (property "Mouser" "71-CRCW06033K90FKEAC" (at 121.92 133.096 0) (hide yes) (show_name no) (do_not_autoplace no) (effects (font (size 1.27 1.27))))
  (property "Product" "CRCW06033K90FKEAC" (at 121.92 134.62 0) (hide yes) (show_name no) (do_not_autoplace no) (effects (font (size 1.27 1.27))))
  (property "Manufacturer" "Vishay" (at 121.92 132.08 0) (hide yes) (show_name no) (do_not_autoplace no) (effects (font (size 1.27 1.27))))
  (property "Rating" "100mW" (at 121.92 137.16 0) (hide yes) (show_name no) (do_not_autoplace no) (effects (font (size 1.27 1.27))))
  (property "Id" "Resistor:${SYMBOL_NAME}" (at 121.92 130.81 0) (hide yes) (show_name no) (do_not_autoplace no) (effects (font (size 1.27 1.27))))
  (pin "1")
  (pin "2"))
 (symbol
  (lib_id "V2_power:GND")
  (at 151.13 119.38 0)
  (unit 1)
  (body_style 1)
  (exclude_from_sim no)
  (in_bom yes)
  (on_board yes)
  (in_pos_files yes)
  (dnp no)
  (property "Reference" "#PWR0203" (at 151.13 125.73 0) (hide yes) (show_name no) (do_not_autoplace no) (effects (font (size 1.27 1.27))))
  (property "Value" "GND" (at 149.15 124.81 0) (hide yes) (show_name no) (do_not_autoplace no) (effects (font (size 1.27 1.27)) (justify left)))
  (property "Footprint" "" (at 151.13 119.38 0) (hide yes) (show_name no) (do_not_autoplace no) (effects (font (size 1.27 1.27))))
  (property "Datasheet" "" (at 151.13 119.38 0) (hide yes) (show_name no) (do_not_autoplace no) (effects (font (size 1.27 1.27))))
  (property "Description" "" (at 151.13 119.38 0) (hide yes) (show_name no) (do_not_autoplace no) (effects (font (size 1.27 1.27))))
  (pin "1"))
 (symbol
  (lib_id "V2_power:GND")
  (at 121.92 119.38 0)
  (unit 1)
  (body_style 1)
  (exclude_from_sim no)
  (in_bom yes)
  (on_board yes)
  (in_pos_files yes)
  (dnp no)
  (property "Reference" "#PWR0202" (at 121.92 125.73 0) (hide yes) (show_name no) (do_not_autoplace no) (effects (font (size 1.27 1.27))))
  (property "Value" "GND" (at 121.92 124.46 0) (hide yes) (show_name no) (do_not_autoplace no) (effects (font (size 1.27 1.27))))
  (property "Footprint" "" (at 121.92 119.38 0) (hide yes) (show_name no) (do_not_autoplace no) (effects (font (size 1.27 1.27))))
  (property "Datasheet" "" (at 121.92 119.38 0) (hide yes) (show_name no) (do_not_autoplace no) (effects (font (size 1.27 1.27))))
  (property "Description" "" (at 121.92 119.38 0) (hide yes) (show_name no) (do_not_autoplace no) (effects (font (size 1.27 1.27))))
  (pin "1")))
